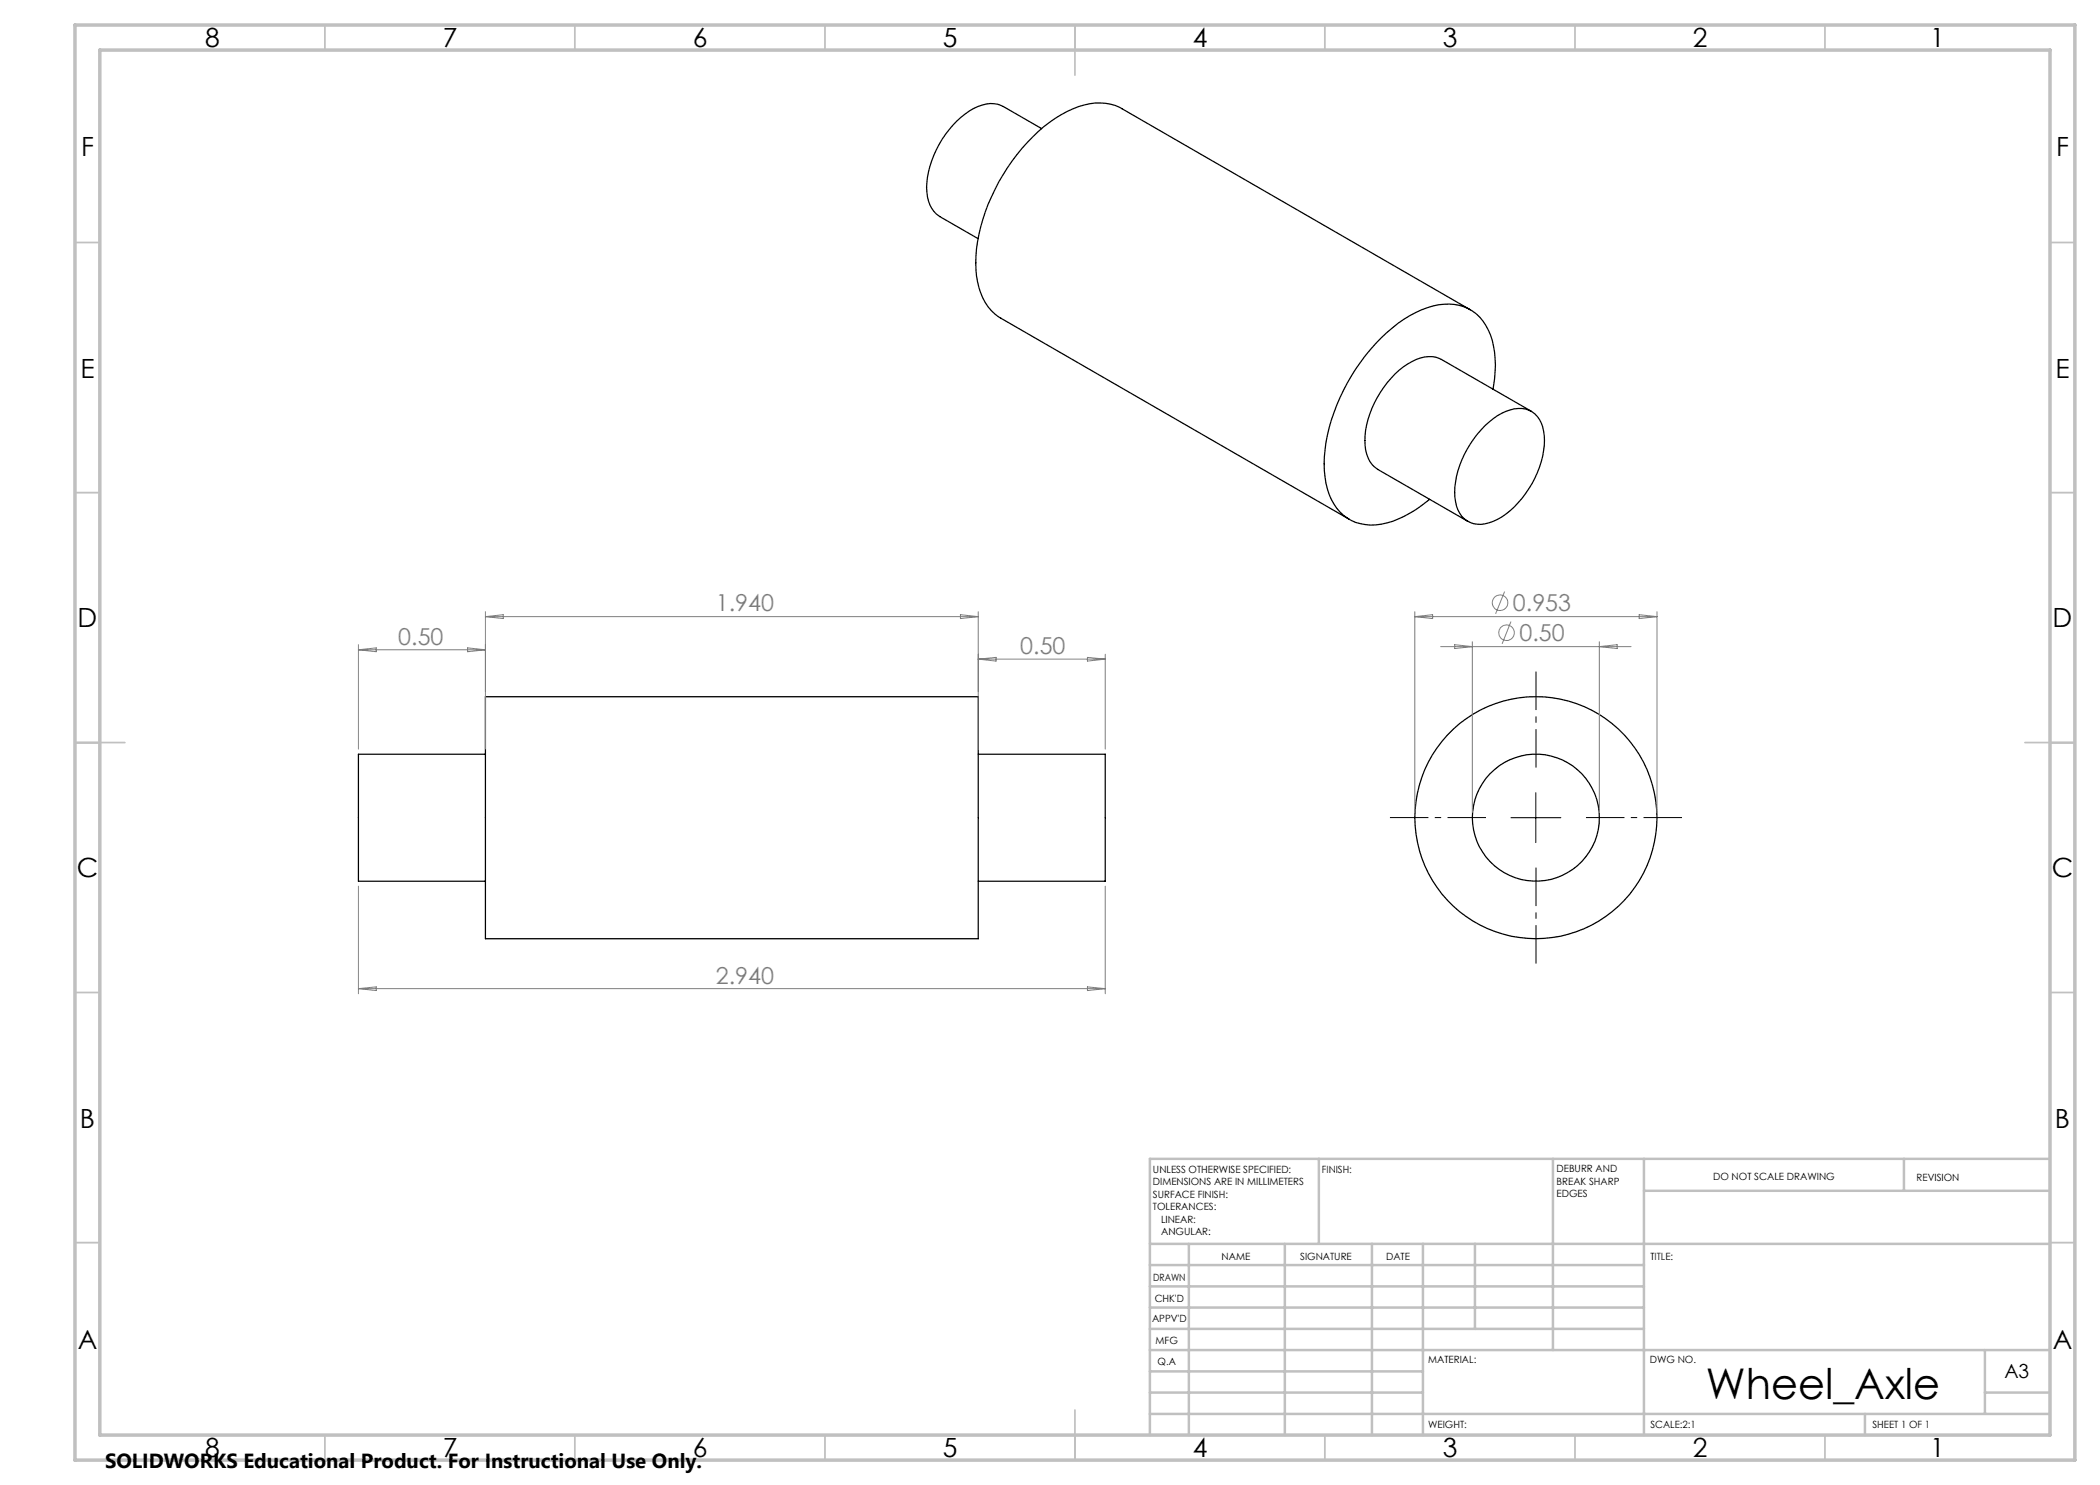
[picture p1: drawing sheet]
<svg xmlns="http://www.w3.org/2000/svg" width="420mm" height="297mm" viewBox="0 0 420 297" stroke-linecap="round" stroke-linejoin="round" font-family="sans-serif">
<g fill="none" stroke="#000" stroke-width=".25">
<path d="M208.3 25.7l-7.6-4.4a6 6 0 0 0-6 .4 19.7 19.7 0 0 0-9.4 15.8 6.5 6.5 0 0 0 2.7 5.8l7.6 4.4M294 61.9l-69.6-40.2a10.8 10.8 0 0 0-9.8 .1 31.7 31.7 0 0 0-14 13.2 34.6 34.6 0 0 0-5.4 18.9 11.8 11.8 0 0 0 4.5 9.5l70.1 40.5M298.6 77.9a19.9 19.9 0 0 0-1-11.9 8.8 8.8 0 0 0-9.9-5 22.6 22.6 0 0 0-11.5 6.6 39.1 39.1 0 0 0-11.3 23.8 14.6 14.6 0 0 0 3.1 11 9.3 9.3 0 0 0 9.4 2.2 23.5 23.5 0 0 0 8.5-4.7M297 85.2a10.4 10.4 0 0 1 7.4-3.5 4.8 4.8 0 0 1 4.3 4.5 17.8 17.8 0 0 1-4.3 13.5 12.4 12.4 0 0 1-8.2 5.2 4.9 4.9 0 0 1-5.1-4.6 17.8 17.8 0 0 1 4.3-13.4zM306.3 82.3l-18-10.4a6.1 6.1 0 0 0-5.9 .4 19.4 19.4 0 0 0-8.8 11.6 10.2 10.2 0 0 0 .8 9l1.2 1 18 10.4M97.1 139.3h98.6v48.4h-98.6zM97.1 150.8h-25.4v25.4h25.4M195.7 150.8h25.4v25.4h-25.4"/>
<circle cx="307.2" cy="163.5" r="12.7"/>
<circle cx="307.2" cy="163.5" r="24.2"/>
</g>
<g fill="none" stroke="#808080" stroke-width=".2">
<path d="M300.9 118.3l-1.8 4.5M71.7 128.9v20.9M71.7 130h25.4M71.7 130l3.5-.4v.7zM93.5 129.6l3.6 .4-3.6 .3zM97.1 122.3v27.5M97.1 123.3h98.6M97.1 123.3l3.5-.4v.8zM192.1 122.9l3.6 .4-3.6 .4zM195.7 122.3v27.5M195.7 131.8h25.4M195.7 131.8l3.5-.3v.7z"/>
<path d="M217.5 131.5l3.6 .3-3.6 .4zM221.1 130.8v19M283 123.3h48.4M283 122.3v40.2M283 123.3l3.5-.4v.8zM288.1 129.3h38.1M290.9 128.9l3.6 .4-3.6 .4zM294.5 128.3v34.2M302.2 124.3l-1.8 4.5M319.9 128.3v34.2M319.9 129.3l3.5-.4v.8zM327.8 122.9l3.6 .4-3.6 .4z"/>
<path d="M331.4 122.3v40.2M71.7 177.2v21.6M221.1 177.2v21.6M71.7 197.7l3.5-.3v.7zM71.7 197.7h149.4M217.5 197.4l3.6 .3-3.6 .4z"/>
<circle cx="300" cy="120.6" r="1.56"/>
<circle cx="301.3" cy="126.5" r="1.56"/>
</g>
<path d="M307.2 153.5v-19.2M297.2 163.5h-19.2M307.2 173.5v19.2M317.2 163.5h19.2" fill="none" stroke="#000" stroke-width=".2" stroke-dasharray="15.2 1.3 1.3 1.3" stroke-dashoffset="7.5" stroke-linecap="butt"/>
<path d="M307.2 158.5v10M302.2 163.5h10" fill="none" stroke="#000" stroke-width=".2"/>
<g fill="none" stroke="#c0c0c0" stroke-width=".35">
<path d="M65 5v5M115 5v5M165 5v5M215 5v10M265 5v5M315 5v5M365 5v5M15 48.5h5M410 48.5h5M15 98.5h5M410 98.5h5M15 148.5h10"/>
<path d="M405 148.5h10M15 198.5h5M410 198.5h5M15 248.5h5M410 248.5h5M65 287v5M115 287v5M165 287v5M215 282v10M265 287v5M315 287v5M365 287v5"/>
</g>
<g fill="none" stroke="#c0c0c0" stroke-width=".5">
<path d="M263.8 231.8v17M310.6 231.8v38.2M328.8 231.8v55.2M328.8 238.2h81.2M380.8 231.8v6.4M410 231.8h-180v55.2M230 248.8h180M230 257.3h98.8M230 253h98.8M237.8 248.8v38.2M257 248.8v38.2M274.4 248.8v38.2"/>
<path d="M284.6 248.8v38.2M295 248.8v17M230 265.8h98.8M230 261.5h98.8M230 278.5h54.6M230 274.3h54.6M230 270h180M397 278.5h13M397 270v12.8M230 282.8h180M373 282.8v4.2"/>
</g>
<path d="M15 5h400v287h-400zM20 10h390v277h-390z" fill="none" stroke="#c0c0c0" stroke-width=".7"/>
<text font-size="8.5" x="341.2" y="279.7">Wheel_Axle</text>
<g font-size="5.3">
<text x="41" y="9.5">8</text>
<text x="88.5" y="9.5">7</text>
<text x="138.5" y="9.5">6</text>
<text x="188.5" y="9.5">5</text>
<text x="238.5" y="9.5">4</text>
<text x="288.5" y="9.5">3</text>
<text x="338.5" y="9.5">2</text>
<text x="386" y="9.5">1</text>
<text x="16.2" y="31.2">F</text>
<text x="411.2" y="31.2">F</text>
<text x="16.1" y="75.5">E</text>
<text x="411.1" y="75.5">E</text>
<text x="15.5" y="125.5">D</text>
<text x="410.5" y="125.5">D</text>
<text x="15.4" y="175.5">C</text>
<text x="410.4" y="175.5">C</text>
<text x="16" y="225.5">B</text>
<text x="411" y="225.5">B</text>
<text x="15.5" y="269.7">A</text>
<text x="410.5" y="269.7">A</text>
<text x="41" y="291.5">8</text>
<text x="88.5" y="291.5">7</text>
<text x="138.5" y="291.5">6</text>
<text x="188.5" y="291.5">5</text>
<text x="238.5" y="291.5">4</text>
<text x="288.5" y="291.5">3</text>
<text x="338.5" y="291.5">2</text>
<text x="386" y="291.5">1</text>
</g>
<g font-size="4.7" fill="#808080">
<text x="143.2" y="122.3">1.940</text>
<text x="302.6" y="122.2">0.953</text>
<text x="79.7" y="128.9">0.50</text>
<text x="204.1" y="130.8">0.50</text>
<text x="303.9" y="128.2">0.50</text>
<text x="143.2" y="196.7">2.940</text>
</g>
<text font-size="4.1" x="21" y="293.7">SOLIDWORKS Educational Product. For Instructional Use Only.</text>
<text font-size="3.9" x="400.9" y="275.5">A3</text>
<g font-size="2">
<text x="230.6" y="234.6">UNLESS OTHERWISE SPECIFIED:</text>
<text x="230.6" y="237.1">DIMENSIONS ARE IN MILLIMETERS</text>
<text x="230.6" y="239.6">SURFACE FINISH:</text>
<text x="264.4" y="234.6">FINISH:</text>
<text x="311.3" y="234.5">DEBURR AND</text>
<text x="311.3" y="237">BREAK SHARP</text>
<text x="311.3" y="239.5">EDGES</text>
<text x="342.6" y="236">DO NOT SCALE DRAWING</text>
<text x="383.3" y="236.2">REVISION</text>
<text x="230.6" y="242.1">TOLERANCES:</text>
<text x="232.2" y="244.6">LINEAR:</text>
<text x="232.2" y="247.1">ANGULAR:</text>
<text x="244.3" y="252">NAME</text>
<text x="260" y="251.9">SIGNATURE</text>
<text x="277.2" y="251.9">DATE</text>
<text x="330.1" y="251.9">TITLE:</text>
<text x="230.6" y="256.1">DRAWN</text>
<text x="230.9" y="260.3">CHK'D</text>
<text x="230.4" y="264.4">APPV'D</text>
<text x="231.1" y="268.8">MFG</text>
<text x="231.5" y="273">Q.A</text>
<text x="285.6" y="272.5">MATERIAL:</text>
<text x="330" y="272.5">DWG NO.</text>
<text x="285.6" y="285.5">WEIGHT:</text>
<text x="330.1" y="285.6">SCALE:2:1</text>
<text x="374.5" y="285.6">SHEET 1 OF 1</text>
</g>
</svg>
